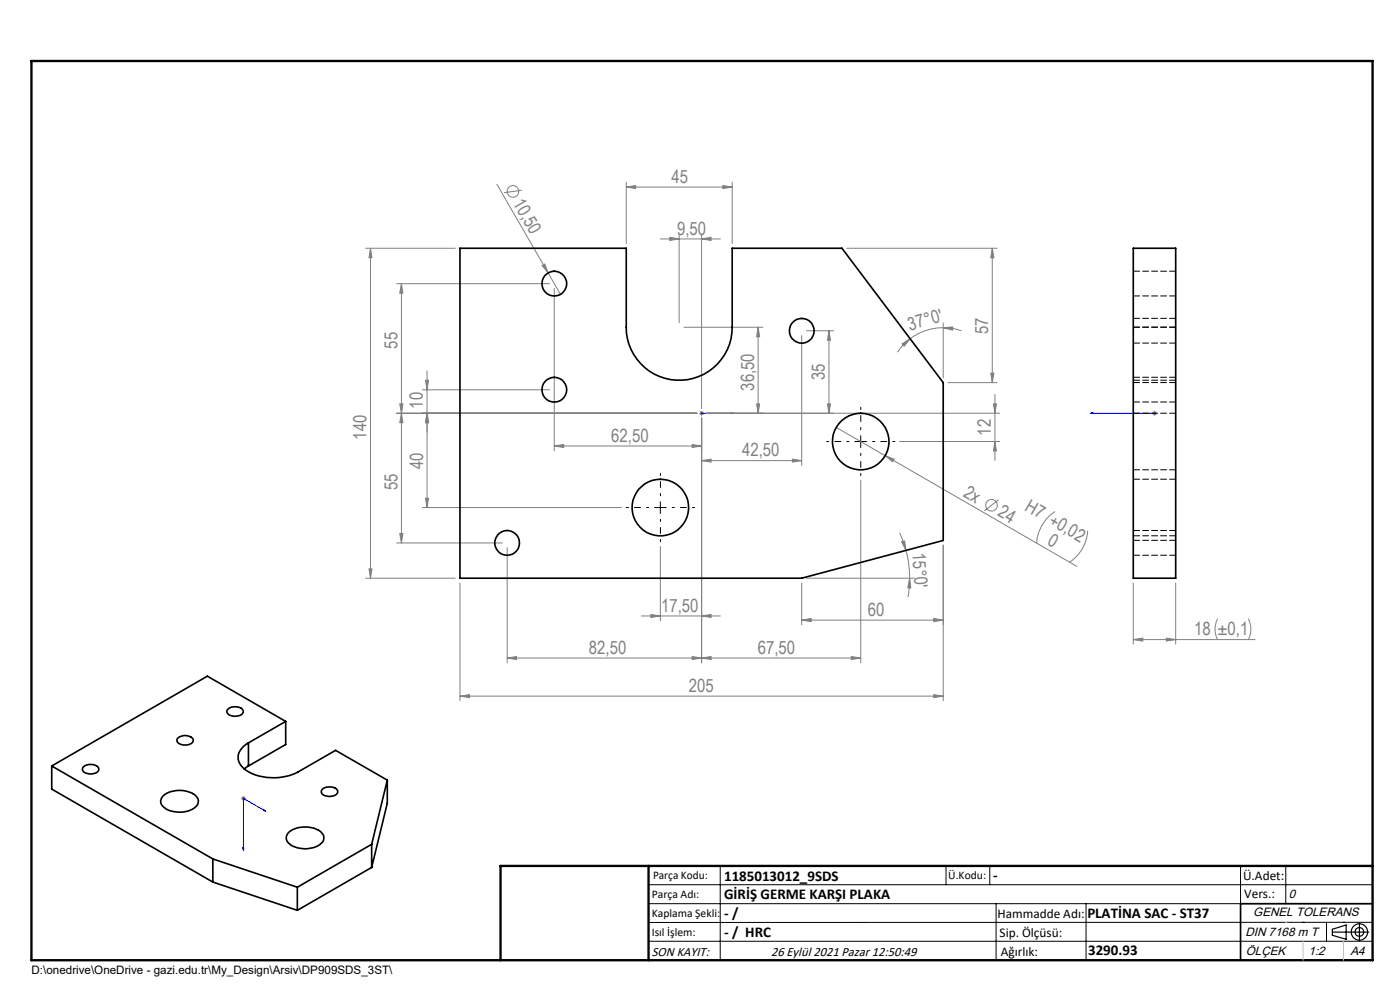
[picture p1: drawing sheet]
<svg xmlns="http://www.w3.org/2000/svg" width="297mm" height="210mm" viewBox="0 0 297 210" stroke-linecap="round" stroke-linejoin="round" font-family="sans-serif">
<g fill="none" stroke="#808080" stroke-width=".21">
<path d="M105.4 39.1l10.9 18.8M132.9 39.7l1.9-.3v.6zM132.9 38.7v13M132.9 39.7h22.4M153.4 39.4l1.9 .3-1.9 .3zM155.3 38.7v13M77.6 52.7h19M78.6 52.7v70M78.6 52.7l.3 2h-.6zM110.7 40.3l-3.8 .6M115 56.3l.6-.3 .7 1.9zM116.3 57.9l2.6 4.5"/>
<path d="M140.1 50.7h12.7M142.1 50.3l2 .4-2 .3zM144.1 49.7v18.7M148.8 50.7l2-.4v.7zM148.8 49.7v37M179.6 52.7h31.9M210.5 52.7l.4 2h-.7zM210.5 52.7v28.5M84.1 60.2h32.5M85.2 60.2l.3 2h-.7zM85.2 60.2v55M90.6 78.7v29"/>
<path d="M117.6 61.2v34.4M145.1 69.4h16.8M160.8 69.4l.3 2h-.6zM160.8 69.4v18.3M170.1 71.2v27.5M171.1 70.2h5.7M175.9 70.2l.3 2h-.7zM175.9 70.2v17.5M191.4 72.9l1.7-1-1.3 1.5zM193.1 71.9a10.3 10.3 0 0 0-2.7 2.8M200.1 69.5l2-.2v.7zM200.1 69.5a11.9 11.9 0 0 0-7 2.4"/>
<path d="M200.1 69.5a10.8 10.8 0 0 1 3.9 .7M200.1 68.5v11.7M210.2 79.2h.7l-.4 2zM84.8 85.7h.7l-.3 2zM85.2 87.7l.3 2h-.7zM89.6 82.7h27M90.3 80.7h.6l-.3 2zM90.6 87.7l.3 2h-.6zM117.6 94.6l2-.3v.6zM117.6 94.6h31.2M146.8 94.3l2 .3-2 .3zM147.8 87.7h-63.7"/>
<path d="M148.3 87.7h1M148.5 87.3l.7 .7M148.8 97.7l2-.3v.6zM148.8 87.2v1M148.8 88.7v51.9M148.8 97.7h21.3M149.2 87.3l-.7 .7M149.8 87.7h62.3M160.5 85.7h.6l-.3 2zM168.1 97.4l2 .3-2 .3zM175.5 85.7h.7l-.3 2zM177.4 90.7l51.1 29.4"/>
<path d="M187.8 96.7l1.9 .7-.3 .6zM190.9 93.7h21.2M201.1 81.2h10.4M210.7 85.7h.7l-.3 2zM211.1 93.7l.3 2h-.7zM211.1 83.7v14M244.4 87.7h1M244.6 87.3l.7 .7M244.9 87.2v1M245.3 87.3l-.7 .7M84.1 115.2h22.5M84.8 113.2h.7l-.3 2z"/>
<path d="M89.6 107.7h42.2M90.3 105.7h.6l-.3 2zM107.6 116.2v24.4M140.1 115.9v15.8M182.6 101.9v38.7M190.9 113l1.3 3.8M191.3 114.9l.6-.1 .3 2zM192.2 116.8a20.9 20.9 0 0 1 .8 5.9M200.1 115.6v33.1M211.8 106l-3 2.4M223.8 108.5a8.7 8.7 0 0 0-3.9 6.7M230.8 112.6a8.5 8.5 0 0 1-3.9 6.7"/>
<path d="M77.6 122.7h19M78.3 120.7h.6l-.3 2zM97.6 123.7v25M107.6 139.6l2-.3v.6zM107.6 139.6h75M136.1 130.7h16.7M138.1 130.3l2 .4-2 .3zM146.8 139.3l2 .3-2 .3zM148.8 130.7l2-.4v.7zM148.8 139.6l2-.3v.6zM170.1 131.5l2-.3v.7zM170.1 123.7v8.8"/>
<path d="M170.1 131.5h30M171.1 122.7h22.9M180.6 139.3l2 .3-2 .3zM193 122.7l.2 2h-.6zM193 122.7l-.1 2-.3 1.9M198.1 131.2l2 .3-2 .4zM240.4 135.7l2-.3v.6zM240.4 123.7v13M240.4 135.7h25.8M247.4 135.4l2 .3-2 .3zM249.4 123.7v13M258.3 131.3a4.9 4.9 0 0 0 0 4.4"/>
<path d="M264.8 131.3a4.9 4.9 0 0 1 0 4.4M97.6 147.7l2-.4v.7zM97.6 147.7h102.5M198.1 147.3l2 .4-2 .3zM51.2 169.4h.9M51.3 169l.7 .7M51.6 168.9v1M52 169l-.7 .7"/>
<circle cx="108.8" cy="40.6" r="1.22"/>
<circle cx="210.4" cy="107.2" r="1.23"/>
</g>
<g fill="none" stroke="#000" stroke-width=".25">
<path d="M282.6 197.7h7.8M282.6 197.1l3-.9v3l-3-.8zM288.4 195.8v3.8M106.2 203.7h185"/>
<circle cx="288.4" cy="197.7" r="1.74"/>
<circle cx="288.4" cy="197.7" r=".93"/>
</g>
<path d="M148.7 87.7h.3zM148.8 87.7h.1M148.8 87.7h6.8M155.6 87.7h-.7h.7M231.4 87.7h.7h-.7M231.4 87.7h13.5M244.8 87.7h.3zM244.9 87.7h.1M51.5 179.8l.3 .1-.2 .5zM56 171.7l.4 .4-.4-.1zM56.4 172.1l-4.8-2.7v11" fill="none" stroke="#00f" stroke-width=".21"/>
<path d="M180.1 93.7h-4.7M182.6 91.2v-4.8M182.6 96.2v4.7M185.1 93.7h4.8M137.6 107.7h-4.7M140.1 105.2v-4.8M140.1 110.2v4.7M142.6 107.7h4.8" fill="none" stroke="#000" stroke-width=".21" stroke-dasharray="15.2 1.3 1.3 1.3" stroke-dashoffset="14.8"/>
<g fill="none" stroke="#000" stroke-width=".21">
<path d="M181.3 93.7h2.5M182.6 92.4v2.5M138.9 107.7h2.4M140.1 106.4v2.5M137.6 187.7h153.6M137.6 191.7h153.6M137.6 199.7h153.6M152.8 183.7v20M200.7 183.7v4M210 183.7v4M211.3 191.7v12M230.4 191.7v12"/>
<path d="M263.2 183.7v20M272.8 183.7v8M276.4 195.6h.1M281.4 195.6v4.1M285 195.6h.1M291.2 195.6l-153.6 .1"/>
</g>
<path d="M291.2 191.7h-28v12" fill="none" stroke="#000" stroke-width=".35"/>
<path d="M6.7 12.9h284.5v190.8h-284.5zM137.6 183.7v20M291.2 183.7h-185v20" fill="none" stroke="#000" stroke-width=".5"/>
<path d="M276.4 199.7v4M285 199.7v4" fill="none" stroke="#c0c0c0" stroke-width=".21"/>
<path d="M272.8 195.6h.1" fill="none" stroke="#c0c0c0" stroke-width=".25"/>
<g fill="#00f">
<path d="M154.9 87.7h.7zM148.7 87.7h.3z"/>
<path d="M244.8 87.7h.3zM231.4 87.7h.7zM56 171.7v.3l.4 .1zM51.5 179.8l.1 .6 .2-.5z"/>
</g>
<g fill="#808080">
<path d="M115 56.3l.6-.3 .7 1.9z"/>
<path d="M187.8 96.7l1.9 .7-.3 .6z"/>
<path d="M193 122.7l.2 2h-.6zM191.3 114.9l.6-.1 .3 2z"/>
<path d="M148.8 130.7l2-.4v.7zM138.1 130.3l2 .4-2 .3zM180.6 139.3l2 .3-2 .3zM148.8 139.6l2-.3v.6zM153.4 39.4l1.9 .3-1.9 .3zM132.9 39.7l1.9-.3v.6zM168.1 97.4l2 .3-2 .3zM148.8 97.7l2-.3v.6z"/>
<path d="M142.1 50.3l2 .4-2 .3zM148.8 50.7l2-.4v.7zM117.6 94.6l2-.3v.6zM146.8 94.3l2 .3-2 .3zM107.6 139.6l2-.3v.6zM146.8 139.3l2 .3-2 .3zM170.1 131.5l2-.3v.7zM198.1 131.2l2 .3-2 .4zM240.4 135.7l2-.3v.6zM247.4 135.4l2 .3-2 .3z"/>
<path d="M200.1 69.5l2-.2v.7zM191.4 72.9l1.7-1-1.3 1.5z"/>
<path d="M211.1 93.7l.3 2h-.7zM210.7 85.7h.7l-.3 2zM78.3 120.7h.6l-.3 2zM78.6 52.7l.3 2h-.6zM210.2 79.2h.7l-.4 2zM210.5 52.7l.4 2h-.7zM84.8 113.2h.7l-.3 2zM85.2 87.7l.3 2h-.7zM90.6 87.7l.3 2h-.6zM90.3 80.7h.6l-.3 2zM84.8 85.7h.7l-.3 2zM85.2 60.2l.3 2h-.7z"/>
<path d="M90.6 87.7l.3 2h-.6zM90.3 105.7h.6l-.3 2zM160.8 69.4l.3 2h-.6zM160.5 85.7h.6l-.3 2zM175.9 70.2l.3 2h-.7zM175.5 85.7h.7l-.3 2z"/>
<path d="M97.6 147.7l2-.4v.7zM198.1 147.3l2 .4-2 .3z"/>
</g>
<g fill="none" stroke="#000" stroke-width=".35">
<path d="M97.6 52.7h35.3v16.7a11.2 11.2 0 0 0 11.2 11.3 11.2 11.2 0 0 0 11.2-11.3v-16.7h23.3l21.5 28.5v33.4l-30 8.1h-72.5zM240.4 52.7h9v70h-9zM37.6 156.7a2.2 2.2 0 0 1 3.4 .2 1.51 1.51 0 0 1-1.9 1.1l-1.1-.2a.77 .77 0 0 1-.4-1.1zM48.4 150.4a2.4 2.4 0 0 1 3.1 .2 .95 .95 0 0 1-1.1 1.3 1.72 1.72 0 0 1-2.3-1.1zM52.7 157.6a3.5 3.5 0 0 0-2.1 3.9 6.3 6.3 0 0 0 5.2 3.3 11.6 11.6 0 0 0 7.5-1.1l7.9-4.5 11 6.3M52.7 157.6v4.9M60.6 153l-16.6-9.6-33 19.1M60.6 153l-7.9 4.6M60.6 153v4.9l-7.9 4.6M11 162.5l34.2 19.7M11 162.5v4.9l34.2 19.7M17.7 162.6a2.45 2.45 0 0 1 3.2 .2 .96 .96 0 0 1-1.1 1.3 1.91 1.91 0 0 1-2.3-.8z"/>
<path d="M34.5 168.9a5.7 5.7 0 0 1 7.1 0 1.68 1.68 0 0 1-.8 2.8 5.8 5.8 0 0 1-6.4-.8 1.45 1.45 0 0 1 .1-2zM52.7 162.5l-.9 .6M61.1 176.7a5.7 5.7 0 0 1 7.1-.1 1.68 1.68 0 0 1-.7 2.8 5.8 5.8 0 0 1-6.4-.7 1.45 1.45 0 0 1 0-2zM68.4 167.4a2.45 2.45 0 0 1 3.1 .2 .95 .95 0 0 1-1 1.3 1.93 1.93 0 0 1-2.3-.8zM78.8 179.1l-15.7 9.1M78.8 179.1v4.9M82.2 165.5l-3.4 13.6M82.2 165.5v4.9l-3.4 13.6M45.2 182.2v4.9M45.2 182.2l17.9 6M45.2 187.1l17.9 6M63.1 188.2v4.9"/>
<path d="M78.8 184l-15.7 9.1"/>
<circle cx="117.6" cy="60.2" r="2.63"/>
<circle cx="170.1" cy="70.2" r="2.63"/>
<circle cx="117.6" cy="82.7" r="2.63"/>
<circle cx="182.6" cy="93.7" r="6"/>
<circle cx="107.6" cy="115.2" r="2.63"/>
<circle cx="140.1" cy="107.7" r="6"/>
</g>
<g fill="none" stroke="#000" stroke-width=".21" stroke-dasharray="1.3 .6" stroke-dashoffset="-.1">
<path d="M249.4 57.5h-9M240.4 62.8h9M240.4 72.8h9M249.4 69.4h-9M249.4 67.5h-9M240.4 81.2h9M240.4 85.3h9M240.4 80.7h9M240.4 99.7h9M249.4 80h-9M249.4 87.7h-9M240.4 117.8h9"/>
<path d="M240.4 113.7h9M249.4 114.6h-9M249.4 112.5h-9M249.4 101.7h-9"/>
</g>
<g font-size="3.9" fill="#808080">
<text x="142.5" y="38.8">45</text>
<text x="108.7" y="43" transform="rotate(60 108.7 43)">10,50</text>
<text x="143.6" y="49.8">9,50</text>
<text x="193" y="70.2" transform="rotate(-16 193 70.2)">37°0'</text>
<text x="209.7" y="70.9" transform="rotate(-90 209.7 70.9)">57</text>
<text x="84.3" y="74" transform="rotate(-90 84.3 74)">55</text>
<text x="160" y="82.9" transform="rotate(-90 160 82.9)">36,50</text>
<text x="175" y="80.6" transform="rotate(-90 175 80.6)">35</text>
<text x="89.7" y="86.7" transform="rotate(-90 89.7 86.7)">10</text>
<text x="77.7" y="93.3" transform="rotate(-90 77.7 93.3)">140</text>
<text x="129.7" y="93.7">62,50</text>
<text x="210.2" y="92.4" transform="rotate(-90 210.2 92.4)">12</text>
<text x="89.7" y="99.5" transform="rotate(-90 89.7 99.5)">40</text>
<text x="157.4" y="96.8">42,50</text>
<text x="84.3" y="103.9" transform="rotate(-90 84.3 103.9)">55</text>
<text x="204.2" y="105.1" transform="rotate(30 204.2 105.1)">2x</text>
<text x="211.5" y="109.3" transform="rotate(30 211.5 109.3)">24</text>
<text x="217.2" y="108.2" transform="rotate(30 217.2 108.2)">H7 +0,02</text>
<text x="193.6" y="117.3" transform="rotate(86 193.6 117.3)">15°0'</text>
<text x="222" y="115.4" transform="rotate(30 222 115.4)">0</text>
<text x="140.3" y="129.8">17,50</text>
<text x="184.1" y="130.6">60</text>
<text x="253.4" y="134.8">18 ±0,1</text>
<text x="124.9" y="138.7">82,50</text>
<text x="160.8" y="138.7">67,50</text>
<text x="146.1" y="146.8">205</text>
</g>
<g font-size="3.2">
<text x="153.6" y="186.8">1185013012_9SDS</text>
<text x="153.6" y="190.8">GİRİŞ GERME KARŞI PLAKA</text>
<text x="210.7" y="186.6">-</text>
<text x="153.6" y="194.8">- /</text>
<text x="230.7" y="194.8">PLATİNA SAC - ST37</text>
<text x="153.6" y="198.8">- / HRC</text>
<text x="230.8" y="202.6">3290.93</text>
</g>
<g font-size="2.8">
<text x="263.7" y="186.7">Ü.Adet:</text>
<text x="263.9" y="190.5">Vers.:</text>
<text x="211.6" y="194.8">Hammadde Adı:</text>
<text x="138.3" y="202.8">SON KAYIT:</text>
<text x="163.6" y="202.8">26 Eylül 2021 Pazar 12:50:49</text>
<text x="212.1" y="198.7">Sip. Ölçüsü:</text>
<text x="212.3" y="202.7">Ağırlık:</text>
</g>
<g font-size="2.6">
<text x="273.4" y="190.4">0</text>
<text x="265.9" y="194.4">GENEL TOLERANS</text>
<text x="264.2" y="198.5">DIN 7168 m T</text>
<text x="264.3" y="202.6">ÖLÇEK</text>
<text x="277.6" y="202.6">1:2</text>
<text x="286.5" y="202.6">A4</text>
</g>
<g font-size="2.5">
<text x="138.3" y="190.5">Parça Adı:</text>
<text x="138.5" y="186.5">Parça Kodu:</text>
<text x="201.2" y="186.5">Ü.Kodu:</text>
<text x="138.3" y="194.5">Kaplama Şekli:</text>
<text x="138.3" y="198.6">Isıl İşlem:</text>
<text x="6.7" y="206.7">D:\onedrive\OneDrive - gazi.edu.tr\My_Design\Arsiv\DP909SDS_3ST\</text>
</g>
</svg>
